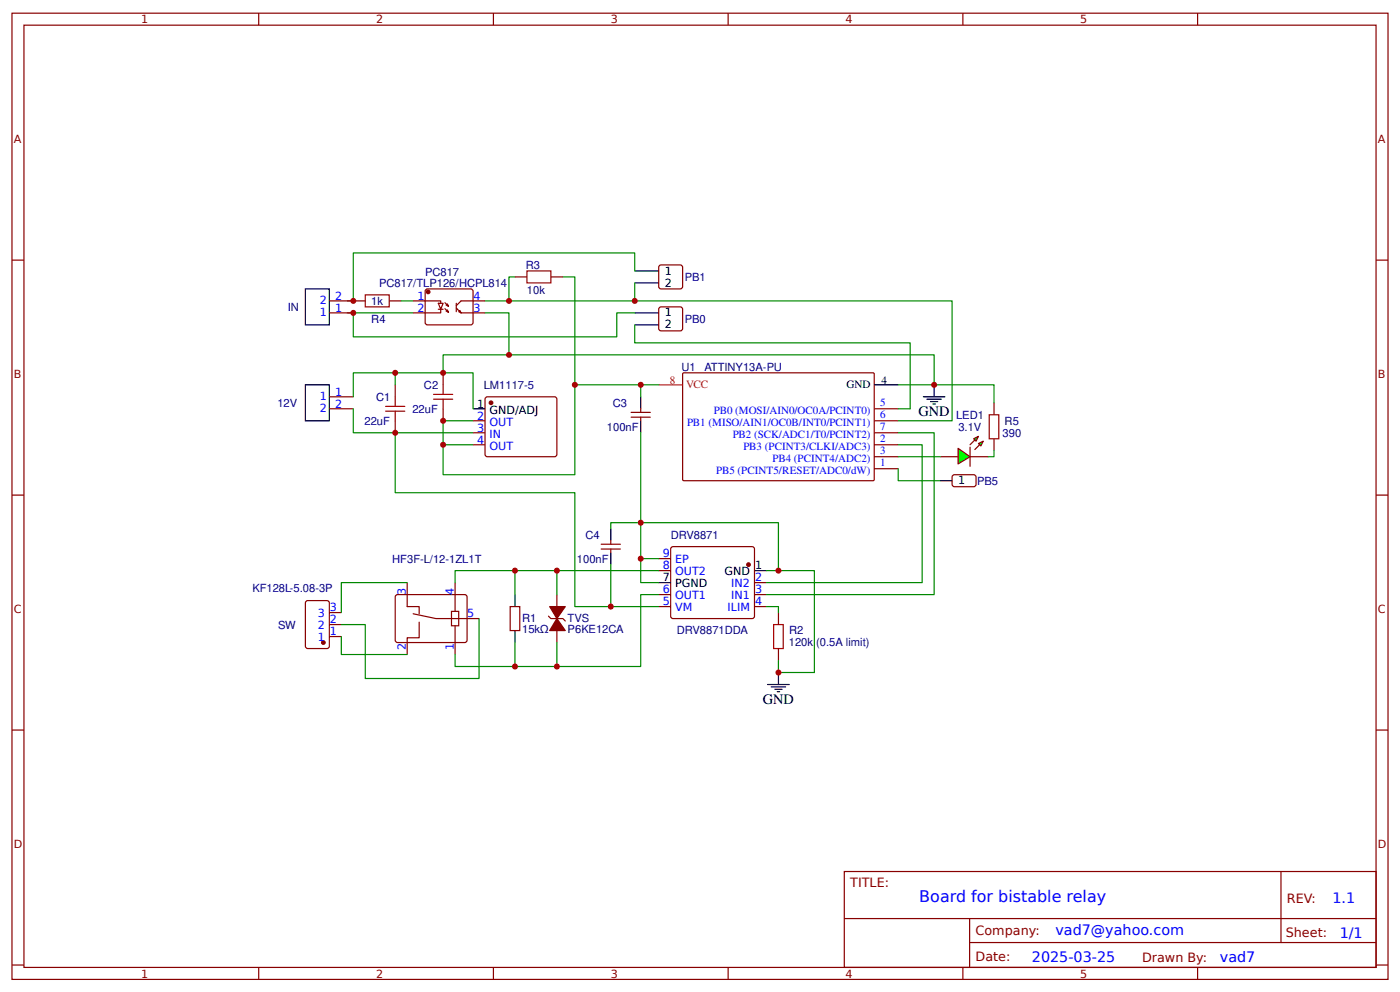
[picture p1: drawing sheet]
<svg xmlns="http://www.w3.org/2000/svg" width="309mm" height="219mm" viewBox="0 0 309 219" stroke-linecap="round" stroke-linejoin="round" font-family="sans-serif">
<g fill="none" stroke="#800" stroke-width=".26">
<path d="M2.6 2.9h304.1v213.3h-304.1zM5.3 5.6h298.7v207.9h-298.7zM57.1 2.9v2.7M109 2.9v2.7M160.9 2.9v2.7M212.7 2.9v2.7M264.6 2.9v2.7M2.6 57.4h2.7M145.6 58.7l.4-.2h4.6l.2 .5-.1 4.5-.4 .3-4.5-.1-.3-.5zM304 57.4h2.7M72.8 66.4h7.9M72.8 69.1h5.3"/>
<path d="M86 66.4h2.6M91.3 66.4h6.1v.5M94.2 63.8h10l.3 .5-.1 7.1-.4 .3-9.8-.1-.3-.4v-6.9zM96.8 66.9h1.1l-.5 1.4zM96.8 68.3h1.1M97.4 68.3v.8h-6.1M98.3 66.8l.8 .8-.3-.5M98.3 68.1l.8 .8-.3-.5M98.6 67.3l.5 .3M98.6 68.7l.5 .2M100.8 68l1.1 1.1-.3-.6M100.8 66.9v1.9"/>
<path d="M101.3 68.8l.6 .3h5.3M107.2 66.4h-5.3l-1.1 1.1M113.8 61.1h2.6M121.7 61.1h2.7M145.6 68l.4-.3 4.6 .1 .2 .5-.1 4.5-.4 .2h-4.5l-.3-.5zM72.8 87.6h5.3M72.8 90.2h5.3M87.3 84.9v2.7M87.3 92.9v2.6M97.9 82.3v2.6M97.9 90.2v2.7M104.5 95.5h2.7"/>
<path d="M104.5 92.9h2.7M104.5 98.2h2.7M107.4 87.6h15.4l.2 .5v12.4l-.5 .3-15.1-.1-.2-.4v-12.2zM139.4 91h4.3M139.4 92.1h4.3M141.6 90.2v.8M141.6 92.1v.8M150.9 82.3h42.1l.1 .2v23.5l-.2 .1h-42l-.1-.3v-23.3zM193.1 90.2h5.3M193.1 95.5h5.3M193.1 92.9h5.3M193.1 98.2h5.3"/>
<path d="M219.6 88.9v2.6M219.6 96.8v2.7M2.6 109.3h2.7M134.9 119.3v.8M193.1 100.8h5.3M193.1 103.5h5.3M207.7 100.8h4M210.4 105l.5-.2h4.5l.2 .5v1.9l-.5 .2-4.5-.1-.3-.4zM214.3 100.8h4M304 109.3h2.7M67.7 132.6h4.5l.5 .2 .1 9.8-.3 .5h-4.5l-.5-.2v-9.8zM72.8 137.8h2.6"/>
<path d="M72.8 135.2h2.6M87.6 131.3h15.3l.3 .5-.1 9.8-.4 .2-15.1-.1-.3-.4v-9.5zM90 128.6v5.3h2.6v1.6M91.3 135.5l5 1h9.5M92.6 137.3v3.5h-2.6v3.7M99.7 134.9h1.6v3.2h-1.6zM100.5 128.6v6.3M100.5 138.1v6.4M112.7 133.9h2.1v5.3h-2.1zM121.2 136l.5 .5h2.7l.5 .6M123 131.2v4M123 137.8v4"/>
<path d="M132.8 120.1h4.3M132.8 121.2h4.3M134.9 121.2v.8M145.5 131.2h2.7M145.5 133.9h2.7M145.5 125.9h2.7M145.5 123.3h2.7M148.2 120.9l.5-.3 17.7 .1 .3 .5-.1 15.1-.4 .2h-17.8l-.2-.5zM166.7 128.6h2.6M166.7 131.2h2.6M166.7 133.9h2.6M172 135.2v2.6"/>
<path d="M72.8 140.5h2.6M172 143.1v2.7M2.6 161.1h2.7M304 161.1h2.7M186.5 192.4h117.5v21.1h-117.5zM283 192.4v15.6M2.6 213h2.7M57.1 213.5v2.7M109 213.5v2.7M160.9 213.5v2.7M186.6 202.7h117.3M212.7 213.5v2.7"/>
<path d="M214.2 208h89.7M214.2 202.7v10.6M264.6 213.5v2.7M304 213h2.7"/>
</g>
<g fill="none" stroke="#000" stroke-width=".26">
<path d="M140.2 59.8h5.3M67.5 63.8h5.3v7.9h-5.3zM140.2 62.4h5.3M140.2 69.1h5.3M140.2 71.7h5.3M67.5 84.9h5.3v8h-5.3zM104.5 90.2h2.7M141.6 87.6v2.6M141.6 92.9v2.6M193.1 84.9h5.3M204 87.6h4.8M204.8 88.1h3.2"/>
<path d="M205.6 88.6h1.6M206.1 89.2h.5M206.4 84.9v2.7M134.9 116.7v2.6M207.7 106.1h2.6M113.8 131.2v2.7M113.8 139.2v2.6M134.9 122v2.6M145.5 128.6h2.7M166.7 125.9h2.6M169.6 151.1h4.8M170.4 151.6h3.2"/>
<path d="M171.2 152.1h1.6M171.7 152.7h.5M172 148.4v2.7"/>
</g>
<g fill="#800" stroke="#800" stroke-width=".26">
<path d="M121.4 133.9h3.5l-1.9 2.6z"/>
<path d="M123 136.5l1.9 2.7h-3.5z"/>
<circle cx="165.4" cy="124.6" r=".4"/>
<circle cx="108.5" cy="88.9" r=".4"/>
<circle cx="71.4" cy="141.8" r=".4"/>
<circle cx="94.6" cy="64.4" r=".4"/>
</g>
<path d="M145.5 84.9h5.3" fill="none" stroke="#f00" stroke-width=".26"/>
<path d="M116.4 59.8h5.3v2.6h-5.3zM80.7 65.1h5.3v2.6h-5.3zM85.2 90.8h4.2M85.2 89.7h4.2M87.3 87.6v2.1M87.3 90.8v2.1M95.8 88.1h4.2M95.8 87h4.2M97.9 84.9v2.1M97.9 88.1v2.1M218.5 91.5h2.2v5.3h-2.2zM170.9 137.8h2.1v5.3h-2.1z" fill="none" stroke="#a00000" stroke-width=".26"/>
<g fill="none" stroke="#080" stroke-width=".26">
<path d="M140.2 59.8v-4h-62.1v10.6h-1.4M76.7 69.1h14.6M78.1 69.1v5.2h58.2v-5.2h3.9M88.6 66.4h2.7M107.2 66.4h103.1v26.5h-11.9M107.2 69.1h5.2v9.2M113.8 61.1h-1.4v5.3M124.4 61.1h2.6v23.8M140.2 71.7v4h60.9v14.5h-2.7M140.2 62.4v4M78.1 90.2v5.3h26.4M78.1 87.6v-5.3h26.4v7.9"/>
<path d="M87.3 95.5v13.2h39.7v25.2h18.5M87.3 82.3v2.6M97.9 82.3v-4h108.5v6.6h-8M104.5 92.9h-6.6v5.3h6.6M127 84.9v19.9h-29.1v-6.6M127 84.9h14.6M141.6 95.5v19.9h-6.7v1.3M145.5 84.9h-3.9v2.7M198.4 95.5h8v35.7h-37.1M198.4 98.2h5.3v30.4h-34.4M198.4 103.5v2.6h9.3M90 128.6h-14.6v6.6"/>
<path d="M105.8 136.5v13.3h-25.1v-12h-5.3M113.8 125.9v5.3M123 125.9v5.3M134.9 124.6v9.3M141.6 123.3h3.9M145.5 125.9h-45v2.7M145.5 131.2h-3.9v15.9h-41.1v-2.6M169.3 125.9h2.7v-10.5h-30.4v13.2h3.9M169.3 133.9h2.7v1.3M172 125.9h7.9v22.5h-7.9v-2.6M75.4 140.5v4h14.6M113.8 141.8v5.3"/>
<path d="M123 141.8v5.3"/>
</g>
<g fill="#0f0" stroke="#800" stroke-width=".26">
<path d="M216.2 97.9l1-.5-.5 1z"/>
<path d="M215.1 96.8l1.1-.5-.6 1.1z"/>
</g>
<g fill="#800" stroke="#800" stroke-width=".26">
<path d="M215.4 99.2l1-1z"/>
<path d="M214.3 98.2l1.1-1.1z"/>
</g>
<path d="M214.3 98.7v4.2" fill="none" stroke="#800" stroke-width=".26"/>
<path d="M211.7 99l2.6 1.8-2.6 1.6z" fill="#0f0" stroke="#800" stroke-width=".26"/>
<path d="M206.4 84.9h13.2v4M219.6 99.5v1.3h-1.3M198.4 100.8h9.3" fill="none" stroke="#080" stroke-width=".26"/>
<g fill="#c00">
<circle cx="87.3" cy="95.5" r=".66"/>
<circle cx="87.3" cy="82.3" r=".66"/>
<circle cx="97.9" cy="92.9" r=".66"/>
<circle cx="97.9" cy="82.3" r=".66"/>
<circle cx="123" cy="147.1" r=".66"/>
<circle cx="123" cy="125.9" r=".66"/>
<circle cx="113.8" cy="125.9" r=".66"/>
<circle cx="113.8" cy="147.1" r=".66"/>
<circle cx="141.6" cy="115.4" r=".66"/>
<circle cx="141.6" cy="123.3" r=".66"/>
<circle cx="172" cy="125.9" r=".66"/>
<circle cx="172" cy="148.4" r=".66"/>
<circle cx="97.9" cy="98.2" r=".66"/>
<circle cx="206.4" cy="84.9" r=".66"/>
<circle cx="112.4" cy="66.4" r=".66"/>
<circle cx="140.2" cy="66.4" r=".66"/>
<circle cx="78.1" cy="66.4" r=".66"/>
<circle cx="78.1" cy="69.1" r=".66"/>
<circle cx="112.4" cy="78.3" r=".66"/>
<circle cx="134.9" cy="133.9" r=".66"/>
<circle cx="141.6" cy="84.9" r=".66"/>
<circle cx="127" cy="84.9" r=".66"/>
</g>
<text font-size="3.5" fill="#00f" x="203.1" y="199.1">Board for bistable relay</text>
<g font-size="3.2">
<text x="202.9" y="91.8">GND</text>
<text x="168.5" y="155.3">GND</text>
</g>
<g font-size="3.2" fill="#00f">
<text x="294.4" y="199.3">1.1</text>
<text x="233.2" y="206.5">vad7@yahoo.com</text>
<text x="296" y="207">1/1</text>
<text x="228" y="212.3">2025-03-25</text>
<text x="269.5" y="212.3">vad7</text>
</g>
<g font-size="2.8" fill="#800">
<text x="187.9" y="195.8">TITLE:</text>
<text x="284.3" y="199.3">REV:</text>
<text x="215.5" y="206.4">Company:</text>
<text x="284.1" y="206.9">Sheet:</text>
<text x="215.5" y="212.2">Date:</text>
<text x="252.3" y="212.3">Drawn By:</text>
</g>
<g font-size="2.5" fill="#800">
<text x="31.2" y="5.2">1</text>
<text x="83.1" y="5.2">2</text>
<text x="134.9" y="5.2">3</text>
<text x="186.8" y="5.2">4</text>
<text x="238.7" y="5.2">5</text>
<text x="3" y="31.5">A</text>
<text x="304.4" y="31.5">A</text>
<text x="3" y="83.3">B</text>
<text x="304.4" y="83.3">B</text>
<text x="3" y="135.2">C</text>
<text x="304.4" y="135.2">C</text>
<text x="3" y="187.1">D</text>
<text x="304.4" y="187.1">D</text>
<text x="31.2" y="215.8">1</text>
<text x="83.1" y="215.8">2</text>
<text x="134.9" y="215.8">3</text>
<text x="186.8" y="215.8">4</text>
<text x="238.7" y="215.8">5</text>
</g>
<g font-size="2.5" fill="#000080">
<text x="116.2" y="59.4">R3</text>
<text x="83.8" y="63.3">PC817/TLP126/HCPL814</text>
<text x="93.9" y="61">PC817</text>
<text x="116.4" y="65">10k</text>
<text x="151.3" y="62">PB1</text>
<text x="63.6" y="68.6">IN</text>
<text x="82" y="67.3">1k</text>
<text x="82" y="71.3">R4</text>
<text x="151.3" y="71.2">PB0</text>
<text x="150.6" y="81.8">U1</text>
<text x="155.6" y="81.8">ATTINY13A-PU</text>
<text x="61.3" y="89.7">12V</text>
<text x="83.1" y="88.5">C1</text>
<text x="93.7" y="85.8">C2</text>
<text x="106.9" y="85.8">LM1117-5</text>
<text x="135.4" y="89.8">C3</text>
<text x="80.5" y="93.7">22uF</text>
<text x="91.1" y="91.1">22uF</text>
<text x="134.1" y="95.1">100nF</text>
<text x="211.2" y="92.4">LED1</text>
<text x="211.7" y="95.1">3.1V</text>
<text x="222" y="93.7">R5</text>
<text x="221.5" y="96.4">390</text>
<text x="215.9" y="107">PB5</text>
<text x="129.3" y="118.9">C4</text>
<text x="148.2" y="118.9">DRV8871</text>
<text x="86.7" y="124.2">HF3F-L/12-1ZL1T</text>
<text x="127.5" y="124.2">100nF</text>
<text x="55.8" y="130.7">KF128L-5.08-3P</text>
<text x="115.4" y="137.4">R1</text>
<text x="125.4" y="137.4">TVS</text>
<text x="61.4" y="138.9">SW</text>
<text x="115.4" y="139.8">15kΩ</text>
<text x="125.4" y="139.8">P6KE12CA</text>
<text x="149.5" y="140">DRV8871DDA</text>
<text x="174.3" y="142.7">120k (0.5A limit)</text>
<text x="174.4" y="140">R2</text>
</g>
<g font-size="2.5">
<text x="146.8" y="60.6">1</text>
<text x="146.8" y="63.2">2</text>
<text x="146.8" y="69.8">1</text>
<text x="146.8" y="72.5">2</text>
<text x="105.5" y="90">1</text>
<text x="187" y="85.7">GND</text>
<text x="194.7" y="84.7">4</text>
<text x="108.1" y="91.3">GND/ADJ</text>
<text x="211.7" y="106.9">1</text>
<text x="166.8" y="125.7">1</text>
<text x="146.5" y="128.3">7</text>
<text x="149.1" y="129.6">PGND</text>
<text x="160" y="127">GND</text>
</g>
<g font-size="2.5" fill="#00f">
<text x="70.7" y="69.8">1</text>
<text x="70.7" y="67.2">2</text>
<text x="74.1" y="68.8">1</text>
<text x="74.1" y="66.1">2</text>
<text x="92.2" y="66.1">1</text>
<text x="92.2" y="68.8">2</text>
<text x="104.6" y="68.8">3</text>
<text x="104.6" y="66.1">4</text>
<text x="70.7" y="88.4">1</text>
<text x="74.1" y="87.3">1</text>
<text x="74.1" y="90">2</text>
<text x="70.7" y="91">2</text>
<text x="105.5" y="92.6">2</text>
<text x="105.5" y="95.2">3</text>
<text x="108.1" y="93.9">OUT</text>
<text x="105.5" y="97.9">4</text>
<text x="108.1" y="96.6">IN</text>
<text x="108.1" y="99.2">OUT</text>
<text x="146.5" y="125.7">8</text>
<text x="146.5" y="123">9</text>
<text x="149.1" y="124.4">EP</text>
<text x="89.7" y="131.2" transform="rotate(-90 89.7 131.2)">3</text>
<text x="100.3" y="131.2" transform="rotate(-90 100.3 131.2)">4</text>
<text x="146.5" y="131">6</text>
<text x="149.1" y="127">OUT2</text>
<text x="161.6" y="129.6">IN2</text>
<text x="166.8" y="128.3">2</text>
<text x="166.8" y="131">3</text>
<text x="70.2" y="136.3">3</text>
<text x="72.9" y="137.6">2</text>
<text x="72.9" y="134.9">3</text>
<text x="103.2" y="136.3">5</text>
<text x="146.5" y="133.6">5</text>
<text x="149.1" y="134.9">VM</text>
<text x="149.1" y="132.3">OUT1</text>
<text x="160.7" y="134.9">ILIM</text>
<text x="161.6" y="132.3">IN1</text>
<text x="166.8" y="133.6">4</text>
<text x="70.2" y="141.6">1</text>
<text x="70.2" y="138.9">2</text>
<text x="72.9" y="140.2">1</text>
<text x="89.7" y="143.4" transform="rotate(-90 89.7 143.4)">2</text>
<text x="100.3" y="143.4" transform="rotate(-90 100.3 143.4)">1</text>
</g>
<g font-size="2.5" fill="#f00">
<text x="148" y="84.7">8</text>
<text x="151.6" y="85.7">VCC</text>
</g>
<g font-size="2.4" fill="#00f">
<text x="194.5" y="89.7">5</text>
<text x="151.8" y="94.1">PB1 (MISO/AIN1/OC0B/INT0/PCINT1)</text>
<text x="157.7" y="91.4">PB0 (MOSI/AIN0/OC0A/PCINT0)</text>
<text x="194.5" y="95">7</text>
<text x="194.5" y="92.3">6</text>
<text x="161.9" y="96.7">PB2 (SCK/ADC1/T0/PCINT2)</text>
<text x="164.2" y="99.4">PB3 (PCINT3/CLKI/ADC3)</text>
<text x="170.7" y="102">PB4 (PCINT4/ADC2)</text>
<text x="194.5" y="100.3">3</text>
<text x="194.5" y="97.6">2</text>
<text x="158.2" y="104.6">PB5 (PCINT5/RESET/ADC0/dW)</text>
<text x="194.5" y="102.9">1</text>
</g>
</svg>
